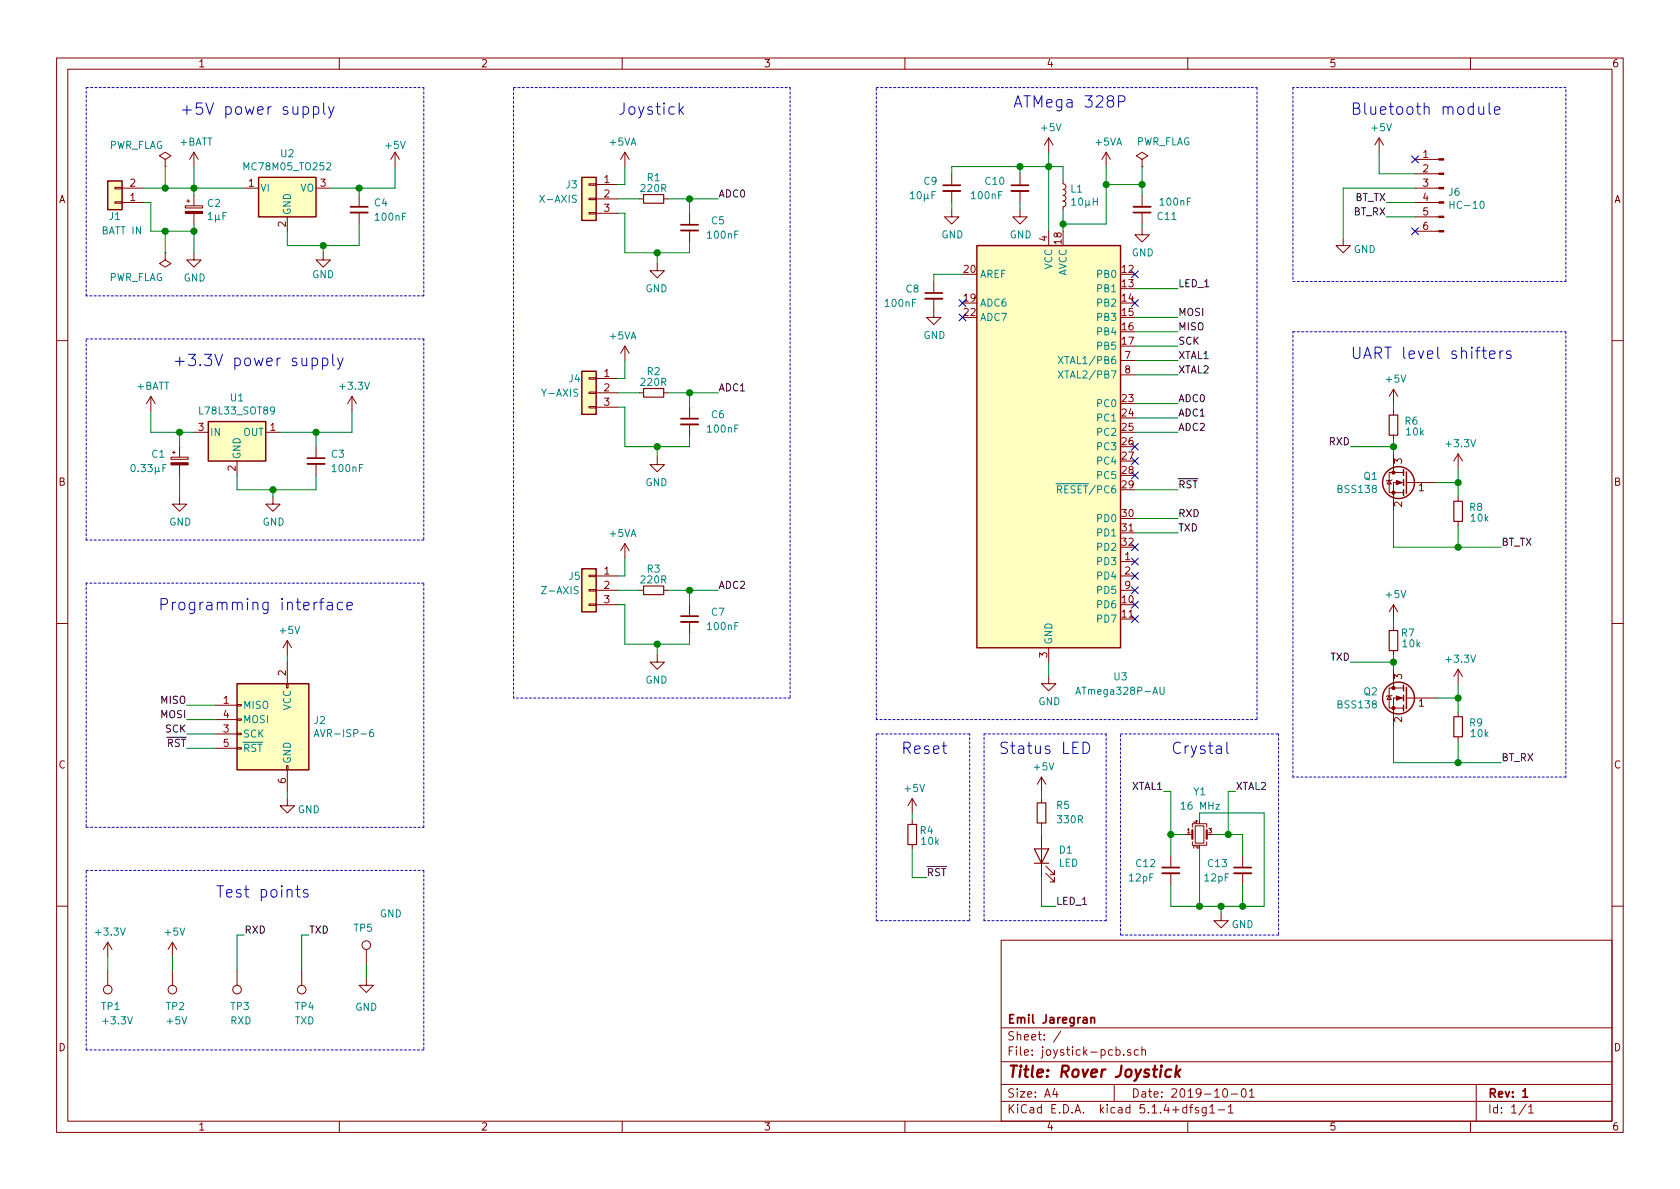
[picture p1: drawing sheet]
EESchema Schematic File Version 4
LIBS:rover-pcb-cache
EELAYER 30 0
EELAYER END
$Descr A4 11693 8268
encoding utf-8
Sheet 1 1
Title "Rover Joystick"
Date "2019-10-01"
Rev "1"
Comp "Emil Jaregran"
Comment1 ""
Comment2 ""
Comment3 ""
Comment4 ""
$EndDescr
$Comp
L MCU_Microchip_ATmega:ATmega328P-AU U3
U 1 1
P 7300 3100
F 0 "U3" H 7800 1500 50  0000 C CNN
F 1 "ATmega328P-AU" H 7800 1400 50  0000 C CNN
F 2 "Package_QFP:TQFP-32_7x7mm_P0.8mm" H 7300 3100 50  0001 C CIN
F 3 "http://ww1.microchip.com/downloads/en/DeviceDoc/ATmega328_P%20AVR%20MCU%20with%20picoPower%20Technology%20Data%20Sheet%2040001984A.pdf" H 7300 3100 50  0001 C CNN
	1    7300 3100
	1    0    0    -1  
$EndComp
$Comp
L power:+5V #PWR025
U 1 1
P 7300 1050
F 0 "#PWR025" H 7300 900 50  0001 C CNN
F 1 "+5V" H 7315 1223 50  0000 C CNN
F 2 "" H 7300 1050 50  0001 C CNN
F 3 "" H 7300 1050 50  0001 C CNN
	1    7300 1050
	1    0    0    -1  
$EndComp
$Comp
L power:GND #PWR026
U 1 1
P 7300 4700
F 0 "#PWR026" H 7300 4450 50  0001 C CNN
F 1 "GND" H 7305 4527 50  0000 C CNN
F 2 "" H 7300 4700 50  0001 C CNN
F 3 "" H 7300 4700 50  0001 C CNN
	1    7300 4700
	1    0    0    -1  
$EndComp
Wire Wire Line
	7300 4700 7300 4600
Wire Wire Line
	7300 1050 7300 1150
$Comp
L Device:R_Small R4
U 1 1
P 6350 5800
F 0 "R4" H 6250 5775 50  0000 C CNN
F 1 "10k" H 6225 5850 50  0000 C CNN
F 2 "Resistor_SMD:R_0603_1608Metric_Pad1.05x0.95mm_HandSolder" H 6350 5800 50  0001 C CNN
F 3 "~" H 6350 5800 50  0001 C CNN
	1    6350 5800
	-1   0    0    1   
$EndComp
$Comp
L power:+5V #PWR020
U 1 1
P 6350 5650
F 0 "#PWR020" H 6350 5500 50  0001 C CNN
F 1 "+5V" H 6365 5823 50  0000 C CNN
F 2 "" H 6350 5650 50  0001 C CNN
F 3 "" H 6350 5650 50  0001 C CNN
	1    6350 5650
	1    0    0    -1  
$EndComp
$Comp
L Device:C_Small C10
U 1 1
P 7100 1300
F 0 "C10" H 6850 1350 50  0000 L CNN
F 1 "100nF" H 6750 1250 50  0000 L CNN
F 2 "Capacitor_SMD:C_0603_1608Metric_Pad1.05x0.95mm_HandSolder" H 7100 1300 50  0001 C CNN
F 3 "~" H 7100 1300 50  0001 C CNN
	1    7100 1300
	1    0    0    -1  
$EndComp
$Comp
L power:GND #PWR023
U 1 1
P 7100 1450
F 0 "#PWR023" H 7100 1200 50  0001 C CNN
F 1 "GND" H 7105 1277 50  0000 C CNN
F 2 "" H 7100 1450 50  0001 C CNN
F 3 "" H 7100 1450 50  0001 C CNN
	1    7100 1450
	1    0    0    -1  
$EndComp
Wire Wire Line
	7100 1200 7100 1150
Wire Wire Line
	7100 1150 7300 1150
Connection ~ 7300 1150
Wire Wire Line
	7300 1150 7300 1600
$Comp
L Device:C_Small C8
U 1 1
P 6500 2050
F 0 "C8" H 6300 2100 50  0000 L CNN
F 1 "100nF" H 6150 2000 50  0000 L CNN
F 2 "Capacitor_SMD:C_0603_1608Metric_Pad1.05x0.95mm_HandSolder" H 6500 2050 50  0001 C CNN
F 3 "~" H 6500 2050 50  0001 C CNN
	1    6500 2050
	1    0    0    -1  
$EndComp
$Comp
L power:GND #PWR021
U 1 1
P 6500 2150
F 0 "#PWR021" H 6500 1900 50  0001 C CNN
F 1 "GND" H 6505 1977 50  0000 C CNN
F 2 "" H 6500 2150 50  0001 C CNN
F 3 "" H 6500 2150 50  0001 C CNN
	1    6500 2150
	1    0    0    -1  
$EndComp
Wire Wire Line
	6500 1950 6500 1900
Wire Wire Line
	6500 1900 6700 1900
NoConn ~ 6700 2100
NoConn ~ 6700 2200
Wire Wire Line
	7100 1450 7100 1400
$Comp
L Device:Crystal_GND24_Small Y1
U 1 1
P 8350 5800
F 0 "Y1" H 8400 6100 50  0000 R CNN
F 1 "16 MHz" H 8500 6000 50  0000 R CNN
F 2 "Crystal:Crystal_SMD_EuroQuartz_MJ-4Pin_5.0x3.2mm_HandSoldering" H 8350 5800 50  0001 C CNN
F 3 "~" H 8350 5800 50  0001 C CNN
	1    8350 5800
	1    0    0    -1  
$EndComp
$Comp
L Device:C_Small C13
U 1 1
P 8650 6050
F 0 "C13" H 8400 6100 50  0000 L CNN
F 1 "12pF" H 8375 6000 50  0000 L CNN
F 2 "Capacitor_SMD:C_0603_1608Metric_Pad1.05x0.95mm_HandSolder" H 8650 6050 50  0001 C CNN
F 3 "~" H 8650 6050 50  0001 C CNN
	1    8650 6050
	1    0    0    -1  
$EndComp
$Comp
L Device:C_Small C12
U 1 1
P 8150 6050
F 0 "C12" H 7900 6100 50  0000 L CNN
F 1 "12pF" H 7850 6000 50  0000 L CNN
F 2 "Capacitor_SMD:C_0603_1608Metric_Pad1.05x0.95mm_HandSolder" H 8150 6050 50  0001 C CNN
F 3 "~" H 8150 6050 50  0001 C CNN
	1    8150 6050
	1    0    0    -1  
$EndComp
Wire Wire Line
	8150 6150 8150 6300
Wire Wire Line
	8650 6300 8650 6150
$Comp
L power:GND #PWR029
U 1 1
P 8500 6350
F 0 "#PWR029" H 8500 6100 50  0001 C CNN
F 1 "GND" H 8650 6275 50  0000 C CNN
F 2 "" H 8500 6350 50  0001 C CNN
F 3 "" H 8500 6350 50  0001 C CNN
	1    8500 6350
	1    0    0    -1  
$EndComp
Wire Wire Line
	8200 3400 7900 3400
Connection ~ 8650 6300
Wire Wire Line
	8150 6300 8350 6300
$Comp
L Regulator_Linear:MC78M05_TO252 U2
U 1 1
P 2000 1300
F 0 "U2" H 2000 1542 50  0000 C CNN
F 1 "MC78M05_TO252" H 2000 1451 50  0000 C CNN
F 2 "Package_TO_SOT_SMD:TO-252-2" H 2000 1525 50  0001 C CIN
F 3 "http://www.fairchildsemi.com/ds/LM/LM78M05.pdf" H 2000 1250 50  0001 C CNN
	1    2000 1300
	1    0    0    -1  
$EndComp
$Comp
L power:GND #PWR010
U 1 1
P 2250 1750
F 0 "#PWR010" H 2250 1500 50  0001 C CNN
F 1 "GND" H 2250 1600 50  0000 C CNN
F 2 "" H 2250 1750 50  0001 C CNN
F 3 "" H 2250 1750 50  0001 C CNN
	1    2250 1750
	1    0    0    -1  
$EndComp
$Comp
L power:+5V #PWR013
U 1 1
P 2750 1150
F 0 "#PWR013" H 2750 1000 50  0001 C CNN
F 1 "+5V" H 2750 1300 50  0000 C CNN
F 2 "" H 2750 1150 50  0001 C CNN
F 3 "" H 2750 1150 50  0001 C CNN
	1    2750 1150
	1    0    0    -1  
$EndComp
$Comp
L Connector_Generic:Conn_01x02 J1
U 1 1
P 800 1400
F 0 "J1" H 800 1500 50  0000 C CNN
F 1 "BATT IN" H 750 1600 50  0000 C CNN
F 2 "TerminalBlock_Phoenix:TerminalBlock_Phoenix_MKDS-1,5-2-5.08_1x02_P5.08mm_Horizontal" H 800 1400 50  0001 C CNN
F 3 "~" H 800 1400 50  0001 C CNN
	1    800  1400
	-1   0    0    1   
$EndComp
$Comp
L power:GND #PWR06
U 1 1
P 1350 1750
F 0 "#PWR06" H 1350 1500 50  0001 C CNN
F 1 "GND" H 1355 1577 50  0000 C CNN
F 2 "" H 1350 1750 50  0001 C CNN
F 3 "" H 1350 1750 50  0001 C CNN
	1    1350 1750
	1    0    0    -1  
$EndComp
Wire Wire Line
	1000 1400 1050 1400
$Comp
L Device:CP_Small C2
U 1 1
P 1350 1450
F 0 "C2" H 1438 1496 50  0000 L CNN
F 1 "1μF" H 1438 1405 50  0000 L CNN
F 2 "Capacitor_SMD:C_1206_3216Metric_Pad1.42x1.75mm_HandSolder" H 1350 1450 50  0001 C CNN
F 3 "~" H 1350 1450 50  0001 C CNN
	1    1350 1450
	1    0    0    -1  
$EndComp
Wire Wire Line
	1350 1350 1350 1300
Wire Wire Line
	1350 1300 1150 1300
Wire Wire Line
	1050 1600 1050 1400
Wire Wire Line
	1350 1600 1350 1750
Connection ~ 1350 1600
Wire Wire Line
	1350 1600 1150 1600
Wire Wire Line
	1700 1300 1350 1300
Connection ~ 1350 1300
Wire Wire Line
	1350 1600 1350 1550
$Comp
L Device:C_Small C4
U 1 1
P 2500 1450
F 0 "C4" H 2600 1500 50  0000 L CNN
F 1 "100nF" H 2600 1400 50  0000 L CNN
F 2 "Capacitor_SMD:C_0603_1608Metric_Pad1.05x0.95mm_HandSolder" H 2500 1450 50  0001 C CNN
F 3 "~" H 2500 1450 50  0001 C CNN
	1    2500 1450
	1    0    0    -1  
$EndComp
Wire Wire Line
	2300 1300 2500 1300
Wire Wire Line
	2500 1300 2500 1350
Wire Wire Line
	2000 1700 2000 1600
Wire Wire Line
	2500 1700 2500 1550
Wire Wire Line
	2500 1300 2750 1300
Wire Wire Line
	2750 1300 2750 1150
Connection ~ 2500 1300
$Comp
L Regulator_Linear:L78L33_SOT89 U1
U 1 1
P 1650 3000
F 0 "U1" H 1650 3242 50  0000 C CNN
F 1 "L78L33_SOT89" H 1650 3151 50  0000 C CNN
F 2 "Package_TO_SOT_SMD:SOT-89-3" H 1650 3200 50  0001 C CIN
F 3 "http://www.st.com/content/ccc/resource/technical/document/datasheet/15/55/e5/aa/23/5b/43/fd/CD00000446.pdf/files/CD00000446.pdf/jcr:content/translations/en.CD00000446.pdf" H 1650 2950 50  0001 C CNN
	1    1650 3000
	1    0    0    -1  
$EndComp
Wire Wire Line
	1350 1150 1350 1300
$Comp
L power:GND #PWR07
U 1 1
P 1900 3450
F 0 "#PWR07" H 1900 3200 50  0001 C CNN
F 1 "GND" H 1905 3277 50  0000 C CNN
F 2 "" H 1900 3450 50  0001 C CNN
F 3 "" H 1900 3450 50  0001 C CNN
	1    1900 3450
	1    0    0    -1  
$EndComp
$Comp
L power:+3.3V #PWR011
U 1 1
P 2450 2850
F 0 "#PWR011" H 2450 2700 50  0001 C CNN
F 1 "+3.3V" H 2465 3023 50  0000 C CNN
F 2 "" H 2450 2850 50  0001 C CNN
F 3 "" H 2450 2850 50  0001 C CNN
	1    2450 2850
	1    0    0    -1  
$EndComp
$Comp
L Device:C_Small C3
U 1 1
P 2200 3200
F 0 "C3" H 2300 3250 50  0000 L CNN
F 1 "100nF" H 2300 3150 50  0000 L CNN
F 2 "Capacitor_SMD:C_0603_1608Metric_Pad1.05x0.95mm_HandSolder" H 2200 3200 50  0001 C CNN
F 3 "~" H 2200 3200 50  0001 C CNN
	1    2200 3200
	1    0    0    -1  
$EndComp
Wire Wire Line
	1950 3000 2200 3000
Wire Wire Line
	2200 3000 2200 3100
Wire Wire Line
	2200 3000 2450 3000
Wire Wire Line
	2450 3000 2450 2850
Connection ~ 2200 3000
Wire Wire Line
	1650 3300 1650 3400
Wire Wire Line
	1650 3400 1900 3400
Wire Wire Line
	1900 3400 1900 3450
Wire Wire Line
	1900 3400 2200 3400
Wire Wire Line
	2200 3400 2200 3300
Connection ~ 1900 3400
Wire Wire Line
	1350 3000 1250 3000
$Comp
L Device:CP_Small C1
U 1 1
P 1250 3200
F 0 "C1" H 1050 3250 50  0000 L CNN
F 1 "0.33μF" H 900 3150 50  0000 L CNN
F 2 "Capacitor_SMD:C_1206_3216Metric_Pad1.42x1.75mm_HandSolder" H 1250 3200 50  0001 C CNN
F 3 "~" H 1250 3200 50  0001 C CNN
	1    1250 3200
	1    0    0    -1  
$EndComp
$Comp
L power:GND #PWR04
U 1 1
P 1250 3450
F 0 "#PWR04" H 1250 3200 50  0001 C CNN
F 1 "GND" H 1255 3277 50  0000 C CNN
F 2 "" H 1250 3450 50  0001 C CNN
F 3 "" H 1250 3450 50  0001 C CNN
	1    1250 3450
	1    0    0    -1  
$EndComp
Wire Wire Line
	1250 3450 1250 3300
Wire Wire Line
	1250 3000 1250 3100
Wire Wire Line
	1250 3000 1050 3000
Wire Wire Line
	1050 3000 1050 2850
Connection ~ 1250 3000
$Comp
L power:GND #PWR09
U 1 1
P 2000 5550
F 0 "#PWR09" H 2000 5300 50  0001 C CNN
F 1 "GND" H 2150 5475 50  0000 C CNN
F 2 "" H 2000 5550 50  0001 C CNN
F 3 "" H 2000 5550 50  0001 C CNN
	1    2000 5550
	1    0    0    -1  
$EndComp
$Comp
L power:+5V #PWR08
U 1 1
P 2000 4550
F 0 "#PWR08" H 2000 4400 50  0001 C CNN
F 1 "+5V" H 2015 4723 50  0000 C CNN
F 2 "" H 2000 4550 50  0001 C CNN
F 3 "" H 2000 4550 50  0001 C CNN
	1    2000 4550
	1    0    0    -1  
$EndComp
Text Label 8200 3400 0    50   ~ 0
~RST
Text Label 1300 5200 2    50   ~ 0
~RST
Wire Wire Line
	7900 2400 8200 2400
Text Label 8200 2400 0    50   ~ 0
SCK
Text Label 1300 5100 2    50   ~ 0
SCK
Wire Wire Line
	7900 2300 8200 2300
Text Label 8200 2300 0    50   ~ 0
MISO
Text Label 1300 4900 2    50   ~ 0
MISO
Wire Wire Line
	7900 2200 8200 2200
Text Label 8200 2200 0    50   ~ 0
MOSI
Text Label 1300 5000 2    50   ~ 0
MOSI
Wire Wire Line
	7900 3700 8200 3700
Text Label 8200 3700 0    50   ~ 0
TXD
Wire Wire Line
	7900 3600 8200 3600
Text Label 8200 3600 0    50   ~ 0
RXD
$Comp
L Connector:AVR-ISP-6 J2
U 1 1
P 1900 5100
F 0 "J2" H 1620 5196 50  0000 R CNN
F 1 "AVR-ISP-6" H 1620 5105 50  0000 R CNN
F 2 "Connector_IDC:IDC-Header_2x03_P2.54mm_Vertical" V 1650 5150 50  0001 C CNN
F 3 " ~" H 625 4550 50  0001 C CNN
	1    1900 5100
	-1   0    0    -1  
$EndComp
Wire Wire Line
	2000 4550 2000 4600
Wire Wire Line
	2000 5550 2000 5500
Wire Wire Line
	1500 4900 1300 4900
Wire Wire Line
	1500 5000 1300 5000
Wire Wire Line
	1500 5100 1300 5100
Wire Wire Line
	1500 5200 1300 5200
$Comp
L power:+5V #PWR031
U 1 1
P 9600 1050
F 0 "#PWR031" H 9600 900 50  0001 C CNN
F 1 "+5V" H 9615 1223 50  0000 C CNN
F 2 "" H 9600 1050 50  0001 C CNN
F 3 "" H 9600 1050 50  0001 C CNN
	1    9600 1050
	1    0    0    -1  
$EndComp
Wire Wire Line
	9600 1050 9600 1200
Text Label 9650 1400 2    50   ~ 0
BT_TX
Text Label 9650 1500 2    50   ~ 0
BT_RX
$Comp
L power:GND #PWR030
U 1 1
P 9350 1650
F 0 "#PWR030" H 9350 1400 50  0001 C CNN
F 1 "GND" H 9500 1575 50  0000 C CNN
F 2 "" H 9350 1650 50  0001 C CNN
F 3 "" H 9350 1650 50  0001 C CNN
	1    9350 1650
	1    0    0    -1  
$EndComp
$Comp
L Transistor_FET:BSS138 Q1
U 1 1
P 9800 3350
F 0 "Q1" H 10006 3396 50  0000 L CNN
F 1 "BSS138" H 10006 3305 50  0000 L CNN
F 2 "Package_TO_SOT_SMD:SOT-23" H 10000 3275 50  0001 L CIN
F 3 "https://www.fairchildsemi.com/datasheets/BS/BSS138.pdf" H 9800 3350 50  0001 L CNN
	1    9800 3350
	-1   0    0    -1  
$EndComp
$Comp
L Device:R_Small R8
U 1 1
P 10150 3550
F 0 "R8" H 10025 3525 50  0000 C CNN
F 1 "10k" H 10000 3600 50  0000 C CNN
F 2 "Resistor_SMD:R_0603_1608Metric_Pad1.05x0.95mm_HandSolder" H 10150 3550 50  0001 C CNN
F 3 "~" H 10150 3550 50  0001 C CNN
	1    10150 3550
	-1   0    0    1   
$EndComp
$Comp
L power:+3.3V #PWR034
U 1 1
P 10150 3250
F 0 "#PWR034" H 10150 3100 50  0001 C CNN
F 1 "+3.3V" H 10165 3423 50  0000 C CNN
F 2 "" H 10150 3250 50  0001 C CNN
F 3 "" H 10150 3250 50  0001 C CNN
	1    10150 3250
	1    0    0    -1  
$EndComp
$Comp
L Device:R_Small R6
U 1 1
P 9700 2950
F 0 "R6" H 9575 2925 50  0000 C CNN
F 1 "10k" H 9550 3000 50  0000 C CNN
F 2 "Resistor_SMD:R_0603_1608Metric_Pad1.05x0.95mm_HandSolder" H 9700 2950 50  0001 C CNN
F 3 "~" H 9700 2950 50  0001 C CNN
	1    9700 2950
	-1   0    0    1   
$EndComp
$Comp
L power:+5V #PWR032
U 1 1
P 9700 2800
F 0 "#PWR032" H 9700 2650 50  0001 C CNN
F 1 "+5V" H 9715 2973 50  0000 C CNN
F 2 "" H 9700 2800 50  0001 C CNN
F 3 "" H 9700 2800 50  0001 C CNN
	1    9700 2800
	1    0    0    -1  
$EndComp
Wire Wire Line
	10000 3350 10150 3350
Wire Wire Line
	10150 3350 10150 3250
Wire Wire Line
	10150 3650 10150 3800
Wire Wire Line
	10150 3800 9700 3800
Wire Wire Line
	9700 3800 9700 3550
Wire Wire Line
	10150 3450 10150 3350
Connection ~ 10150 3350
Wire Wire Line
	10150 3800 10450 3800
Connection ~ 10150 3800
Wire Wire Line
	9700 2800 9700 2850
Wire Wire Line
	9700 3050 9700 3100
Wire Wire Line
	9700 3100 9400 3100
Connection ~ 9700 3100
Wire Wire Line
	9700 3100 9700 3150
$Comp
L Transistor_FET:BSS138 Q2
U 1 1
P 9800 4850
F 0 "Q2" H 10006 4896 50  0000 L CNN
F 1 "BSS138" H 10006 4805 50  0000 L CNN
F 2 "Package_TO_SOT_SMD:SOT-23" H 10000 4775 50  0001 L CIN
F 3 "https://www.fairchildsemi.com/datasheets/BS/BSS138.pdf" H 9800 4850 50  0001 L CNN
	1    9800 4850
	-1   0    0    -1  
$EndComp
$Comp
L Device:R_Small R9
U 1 1
P 10150 5050
F 0 "R9" H 10025 5025 50  0000 C CNN
F 1 "10k" H 10000 5100 50  0000 C CNN
F 2 "Resistor_SMD:R_0603_1608Metric_Pad1.05x0.95mm_HandSolder" H 10150 5050 50  0001 C CNN
F 3 "~" H 10150 5050 50  0001 C CNN
	1    10150 5050
	-1   0    0    1   
$EndComp
$Comp
L power:+3.3V #PWR035
U 1 1
P 10150 4750
F 0 "#PWR035" H 10150 4600 50  0001 C CNN
F 1 "+3.3V" H 10165 4923 50  0000 C CNN
F 2 "" H 10150 4750 50  0001 C CNN
F 3 "" H 10150 4750 50  0001 C CNN
	1    10150 4750
	1    0    0    -1  
$EndComp
$Comp
L Device:R_Small R7
U 1 1
P 9700 4450
F 0 "R7" H 9600 4400 50  0000 C CNN
F 1 "10k" H 9575 4475 50  0000 C CNN
F 2 "Resistor_SMD:R_0603_1608Metric_Pad1.05x0.95mm_HandSolder" H 9700 4450 50  0001 C CNN
F 3 "~" H 9700 4450 50  0001 C CNN
	1    9700 4450
	-1   0    0    1   
$EndComp
$Comp
L power:+5V #PWR033
U 1 1
P 9700 4300
F 0 "#PWR033" H 9700 4150 50  0001 C CNN
F 1 "+5V" H 9715 4473 50  0000 C CNN
F 2 "" H 9700 4300 50  0001 C CNN
F 3 "" H 9700 4300 50  0001 C CNN
	1    9700 4300
	1    0    0    -1  
$EndComp
Wire Wire Line
	10000 4850 10150 4850
Wire Wire Line
	10150 4850 10150 4750
Wire Wire Line
	10150 5150 10150 5300
Wire Wire Line
	10150 5300 9700 5300
Wire Wire Line
	9700 5300 9700 5050
Wire Wire Line
	10150 4950 10150 4850
Connection ~ 10150 4850
Wire Wire Line
	10150 5300 10450 5300
Connection ~ 10150 5300
Wire Wire Line
	9700 4300 9700 4350
Wire Wire Line
	9700 4550 9700 4600
Wire Wire Line
	9700 4600 9400 4600
Connection ~ 9700 4600
Wire Wire Line
	9700 4600 9700 4650
Text Label 10450 3800 0    50   ~ 0
BT_TX
Text Label 10450 5300 0    50   ~ 0
BT_RX
Text Label 9400 3100 2    50   ~ 0
RXD
Text Label 9400 4600 2    50   ~ 0
TXD
Wire Notes Line
	9000 2300 10900 2300
Wire Notes Line
	10900 2300 10900 5400
Wire Notes Line
	10900 5400 9000 5400
Wire Notes Line
	9000 5400 9000 2300
Text Notes 9400 2500 0    79   ~ 0
UART level shifters
Wire Notes Line
	9000 1950 10900 1950
Wire Notes Line
	10900 1950 10900 600 
Wire Notes Line
	10900 600  9000 600 
Wire Notes Line
	9000 600  9000 1950
Text Notes 9400 800  0    79   ~ 0
Bluetooth module
Text Notes 1250 800  0    79   ~ 0
+5V power supply
Wire Notes Line
	600  600  2950 600 
Wire Notes Line
	2950 600  2950 2050
Wire Notes Line
	2950 2050 600  2050
Wire Notes Line
	600  2050 600  600 
Text Notes 1200 2550 0    79   ~ 0
+3.3V power supply
Wire Notes Line
	600  2350 2950 2350
Wire Notes Line
	2950 2350 2950 3750
Wire Notes Line
	2950 3750 600  3750
Wire Notes Line
	600  3750 600  2350
Text Notes 1100 4250 0    79   ~ 0
Programming interface
Wire Notes Line
	2950 4050 600  4050
Wire Notes Line
	600  4050 600  5750
Wire Notes Line
	600  5750 2950 5750
Wire Notes Line
	2950 5750 2950 4050
$Comp
L Connector:TestPoint TP1
U 1 1
P 750 6750
F 0 "TP1" H 800 7000 50  0000 R CNN
F 1 "+3.3V" H 800 7100 50  0000 R CNN
F 2 "TestPoint:TestPoint_THTPad_D2.0mm_Drill1.0mm" H 950 6750 50  0001 C CNN
F 3 "~" H 950 6750 50  0001 C CNN
	1    750  6750
	-1   0    0    1   
$EndComp
$Comp
L power:+3.3V #PWR01
U 1 1
P 750 6650
F 0 "#PWR01" H 750 6500 50  0001 C CNN
F 1 "+3.3V" H 765 6823 50  0000 C CNN
F 2 "" H 750 6650 50  0001 C CNN
F 3 "" H 750 6650 50  0001 C CNN
	1    750  6650
	1    0    0    -1  
$EndComp
Wire Wire Line
	750  6650 750  6750
$Comp
L Connector:TestPoint TP2
U 1 1
P 1200 6750
F 0 "TP2" H 1250 7000 50  0000 R CNN
F 1 "+5V" H 1250 7100 50  0000 R CNN
F 2 "TestPoint:TestPoint_THTPad_D2.0mm_Drill1.0mm" H 1400 6750 50  0001 C CNN
F 3 "~" H 1400 6750 50  0001 C CNN
	1    1200 6750
	-1   0    0    1   
$EndComp
$Comp
L power:+5V #PWR03
U 1 1
P 1200 6650
F 0 "#PWR03" H 1200 6500 50  0001 C CNN
F 1 "+5V" H 1215 6823 50  0000 C CNN
F 2 "" H 1200 6650 50  0001 C CNN
F 3 "" H 1200 6650 50  0001 C CNN
	1    1200 6650
	1    0    0    -1  
$EndComp
Wire Wire Line
	1200 6650 1200 6750
Text Notes 1500 6250 0    79   ~ 0
Test points
$Comp
L Connector:TestPoint TP3
U 1 1
P 1650 6750
F 0 "TP3" H 1700 7000 50  0000 R CNN
F 1 "RXD" H 1700 7100 50  0000 R CNN
F 2 "TestPoint:TestPoint_THTPad_D2.0mm_Drill1.0mm" H 1850 6750 50  0001 C CNN
F 3 "~" H 1850 6750 50  0001 C CNN
	1    1650 6750
	-1   0    0    1   
$EndComp
$Comp
L Connector:TestPoint TP4
U 1 1
P 2100 6750
F 0 "TP4" H 2150 7000 50  0000 R CNN
F 1 "TXD" H 2150 7100 50  0000 R CNN
F 2 "TestPoint:TestPoint_THTPad_D2.0mm_Drill1.0mm" H 2300 6750 50  0001 C CNN
F 3 "~" H 2300 6750 50  0001 C CNN
	1    2100 6750
	-1   0    0    1   
$EndComp
Wire Wire Line
	1650 6500 1700 6500
Wire Wire Line
	2100 6500 2150 6500
Text Label 2150 6500 0    50   ~ 0
TXD
Text Label 1700 6500 0    50   ~ 0
RXD
Wire Notes Line
	600  6050 2950 6050
Wire Notes Line
	2950 6050 2950 7300
Wire Notes Line
	2950 7300 600  7300
Wire Notes Line
	600  7300 600  6050
$Comp
L Device:R_Small R5
U 1 1
P 7250 5650
F 0 "R5" H 7100 5600 50  0000 C CNN
F 1 "330R" H 7050 5700 50  0000 C CNN
F 2 "Resistor_SMD:R_0603_1608Metric_Pad1.05x0.95mm_HandSolder" H 7250 5650 50  0001 C CNN
F 3 "~" H 7250 5650 50  0001 C CNN
	1    7250 5650
	-1   0    0    1   
$EndComp
$Comp
L Device:LED D1
U 1 1
P 7250 5950
F 0 "D1" V 7289 5833 50  0000 R CNN
F 1 "LED" V 7198 5833 50  0000 R CNN
F 2 "LED_SMD:LED_0805_2012Metric_Pad1.15x1.40mm_HandSolder" H 7250 5950 50  0001 C CNN
F 3 "~" H 7250 5950 50  0001 C CNN
	1    7250 5950
	0    -1   -1   0   
$EndComp
Wire Wire Line
	7900 2500 8200 2500
Wire Wire Line
	7900 2600 8200 2600
Text Label 8200 2500 0    50   ~ 0
XTAL1
Text Label 8200 2600 0    50   ~ 0
XTAL2
Wire Wire Line
	8250 5800 8150 5800
Wire Wire Line
	8150 5800 8150 5950
Wire Wire Line
	8650 5800 8650 5950
Wire Wire Line
	8350 5900 8350 6300
Connection ~ 8350 6300
Wire Wire Line
	8350 6300 8500 6300
Wire Wire Line
	8350 5650 8800 5650
Wire Wire Line
	8800 5650 8800 6300
Wire Wire Line
	8800 6300 8650 6300
Wire Wire Line
	8500 6350 8500 6300
Connection ~ 8500 6300
Wire Wire Line
	8500 6300 8650 6300
Text Notes 8150 5250 0    79   ~ 0
Crystal
Wire Notes Line
	7800 5100 8900 5100
Wire Notes Line
	8900 5100 8900 6500
Wire Notes Line
	8900 6500 7800 6500
Wire Notes Line
	7800 6500 7800 5100
Text Notes 7050 750  0    79   ~ 0
ATMega 328P
Wire Notes Line
	6100 600  8750 600 
Wire Notes Line
	8750 600  8750 5000
Wire Notes Line
	8750 5000 6100 5000
Wire Notes Line
	6100 5000 6100 600 
Text Notes 6950 5250 0    79   ~ 0
Status LED
Wire Notes Line
	6850 5100 7700 5100
Wire Notes Line
	7700 5100 7700 6400
Wire Notes Line
	7700 6400 6850 6400
Wire Notes Line
	6850 6400 6850 5100
Text Label 8200 2000 0    50   ~ 0
LED_1
Text Label 7350 6300 0    50   ~ 0
LED_1
NoConn ~ 7900 3200
NoConn ~ 7900 3300
$Comp
L power:PWR_FLAG #FLG01
U 1 1
P 1150 1150
F 0 "#FLG01" H 1150 1225 50  0001 C CNN
F 1 "PWR_FLAG" H 950 1300 50  0000 C CNN
F 2 "" H 1150 1150 50  0001 C CNN
F 3 "~" H 1150 1150 50  0001 C CNN
	1    1150 1150
	1    0    0    -1  
$EndComp
Wire Wire Line
	1150 1150 1150 1300
Connection ~ 1150 1300
Wire Wire Line
	1150 1300 1000 1300
Text Label 8600 5500 0    50   ~ 0
XTAL2
Wire Wire Line
	2000 1700 2250 1700
Wire Wire Line
	2250 1750 2250 1700
Connection ~ 2250 1700
Wire Wire Line
	2250 1700 2500 1700
Wire Wire Line
	8350 5700 8350 5650
$Comp
L Connector:TestPoint TP5
U 1 1
P 2550 6700
F 0 "TP5" H 2600 6950 50  0000 R CNN
F 1 "GND" H 2800 7050 50  0000 R CNN
F 2 "TestPoint:TestPoint_THTPad_D2.0mm_Drill1.0mm" H 2750 6700 50  0001 C CNN
F 3 "~" H 2750 6700 50  0001 C CNN
	1    2550 6700
	1    0    0    -1  
$EndComp
$Comp
L Device:C_Small C9
U 1 1
P 6625 1300
F 0 "C9" H 6425 1350 50  0000 L CNN
F 1 "10μF" H 6325 1250 50  0000 L CNN
F 2 "Capacitor_SMD:C_1210_3225Metric_Pad1.42x2.65mm_HandSolder" H 6625 1300 50  0001 C CNN
F 3 "~" H 6625 1300 50  0001 C CNN
	1    6625 1300
	1    0    0    -1  
$EndComp
$Comp
L power:GND #PWR022
U 1 1
P 6625 1450
F 0 "#PWR022" H 6625 1200 50  0001 C CNN
F 1 "GND" H 6630 1277 50  0000 C CNN
F 2 "" H 6625 1450 50  0001 C CNN
F 3 "" H 6625 1450 50  0001 C CNN
	1    6625 1450
	1    0    0    -1  
$EndComp
Wire Wire Line
	6625 1400 6625 1450
$Comp
L power:+5V #PWR024
U 1 1
P 7250 5500
F 0 "#PWR024" H 7250 5350 50  0001 C CNN
F 1 "+5V" H 7265 5673 50  0000 C CNN
F 2 "" H 7250 5500 50  0001 C CNN
F 3 "" H 7250 5500 50  0001 C CNN
	1    7250 5500
	1    0    0    -1  
$EndComp
Wire Wire Line
	7250 5500 7250 5550
Wire Wire Line
	7250 5750 7250 5800
Wire Wire Line
	7250 6300 7350 6300
Wire Wire Line
	7250 6100 7250 6300
Wire Wire Line
	8450 5800 8550 5800
Wire Wire Line
	8550 5800 8550 5500
Wire Wire Line
	8550 5500 8600 5500
Connection ~ 8550 5800
Wire Wire Line
	8550 5800 8650 5800
Text Label 8100 5500 2    50   ~ 0
XTAL1
Wire Wire Line
	8100 5500 8150 5500
Wire Wire Line
	8150 5500 8150 5800
Connection ~ 8150 5800
Wire Wire Line
	1650 6750 1650 6500
Wire Wire Line
	2100 6750 2100 6500
Text Notes 6600 5250 2    79   ~ 0
Reset
Wire Wire Line
	6350 5650 6350 5700
Wire Wire Line
	6350 5900 6350 6100
Wire Wire Line
	6350 6100 6450 6100
Text Label 6450 6100 0    50   ~ 0
~RST
Wire Notes Line
	6750 5100 6100 5100
Wire Notes Line
	6100 5100 6100 6400
Wire Notes Line
	6100 6400 6750 6400
Wire Notes Line
	6750 6400 6750 5100
Wire Wire Line
	2550 6800 2550 6700
$Comp
L power:GND #PWR012
U 1 1
P 2550 6800
F 0 "#PWR012" H 2550 6550 50  0001 C CNN
F 1 "GND" H 2550 6600 50  0000 C CNN
F 2 "" H 2550 6800 50  0001 C CNN
F 3 "" H 2550 6800 50  0001 C CNN
	1    2550 6800
	1    0    0    -1  
$EndComp
Wire Wire Line
	7900 2000 8200 2000
NoConn ~ 7900 2100
$Comp
L power:PWR_FLAG #FLG02
U 1 1
P 1150 1750
F 0 "#FLG02" H 1150 1825 50  0001 C CNN
F 1 "PWR_FLAG" H 1350 1925 50  0000 C CNN
F 2 "" H 1150 1750 50  0001 C CNN
F 3 "~" H 1150 1750 50  0001 C CNN
	1    1150 1750
	-1   0    0    1   
$EndComp
Wire Wire Line
	1150 1750 1150 1600
Connection ~ 1150 1600
Wire Wire Line
	1150 1600 1050 1600
$Comp
L Connector:Conn_01x06_Male J6
U 1 1
P 10050 1300
F 0 "J6" H 10022 1274 50  0000 R CNN
F 1 "HC-10" H 10022 1183 50  0000 R CNN
F 2 "Connector_PinHeader_2.54mm:PinHeader_1x06_P2.54mm_Vertical" H 10050 1300 50  0001 C CNN
F 3 "~" H 10050 1300 50  0001 C CNN
	1    10050 1300
	-1   0    0    -1  
$EndComp
NoConn ~ 9850 1100
Wire Wire Line
	9850 1200 9600 1200
Wire Wire Line
	9850 1300 9350 1300
Wire Wire Line
	9350 1300 9350 1650
Wire Wire Line
	9650 1400 9850 1400
Wire Wire Line
	9650 1500 9850 1500
$Comp
L power:+5VA #PWR027
U 1 1
P 7700 1150
F 0 "#PWR027" H 7700 1000 50  0001 C CNN
F 1 "+5VA" H 7715 1323 50  0000 C CNN
F 2 "" H 7700 1150 50  0001 C CNN
F 3 "" H 7700 1150 50  0001 C CNN
	1    7700 1150
	1    0    0    -1  
$EndComp
Wire Wire Line
	6625 1200 6625 1150
Wire Wire Line
	6625 1150 7100 1150
Connection ~ 7100 1150
$Comp
L Device:C_Small C11
U 1 1
P 7950 1450
F 0 "C11" H 7700 1500 50  0000 L CNN
F 1 "100nF" H 7600 1400 50  0000 L CNN
F 2 "Capacitor_SMD:C_0603_1608Metric_Pad1.05x0.95mm_HandSolder" H 7950 1450 50  0001 C CNN
F 3 "~" H 7950 1450 50  0001 C CNN
	1    7950 1450
	-1   0    0    1   
$EndComp
$Comp
L Device:L_Small L1
U 1 1
P 7400 1350
F 0 "L1" H 7448 1396 50  0000 L CNN
F 1 "10μH" H 7448 1305 50  0000 L CNN
F 2 "Inductor_SMD:L_0805_2012Metric_Pad1.15x1.40mm_HandSolder" H 7400 1350 50  0001 C CNN
F 3 "~" H 7400 1350 50  0001 C CNN
	1    7400 1350
	1    0    0    -1  
$EndComp
Wire Wire Line
	7400 1250 7400 1150
Wire Wire Line
	7400 1150 7300 1150
Wire Wire Line
	7400 1450 7400 1550
Wire Wire Line
	7700 1550 7400 1550
Connection ~ 7400 1550
Wire Wire Line
	7400 1550 7400 1600
Wire Wire Line
	7950 1350 7950 1275
Wire Wire Line
	7950 1275 7700 1275
Wire Wire Line
	7950 1575 7950 1550
$Comp
L power:GND #PWR028
U 1 1
P 7950 1575
F 0 "#PWR028" H 7950 1325 50  0001 C CNN
F 1 "GND" H 7955 1402 50  0000 C CNN
F 2 "" H 7950 1575 50  0001 C CNN
F 3 "" H 7950 1575 50  0001 C CNN
	1    7950 1575
	1    0    0    -1  
$EndComp
Wire Wire Line
	7700 1150 7700 1275
Connection ~ 7700 1275
Wire Wire Line
	7700 1275 7700 1550
$Comp
L Connector_Generic:Conn_01x03 J3
U 1 1
P 4100 1375
F 0 "J3" H 4175 1475 50  0000 L CNN
F 1 "X-AXIS" H 4175 1375 50  0000 L CNN
F 2 "Connector_PinHeader_2.54mm:PinHeader_1x03_P2.54mm_Vertical" H 4100 1375 50  0001 C CNN
F 3 "~" H 4100 1375 50  0001 C CNN
	1    4100 1375
	-1   0    0    -1  
$EndComp
$Comp
L power:+5VA #PWR014
U 1 1
P 4350 1150
F 0 "#PWR014" H 4350 1000 50  0001 C CNN
F 1 "+5VA" H 4365 1323 50  0000 C CNN
F 2 "" H 4350 1150 50  0001 C CNN
F 3 "" H 4350 1150 50  0001 C CNN
	1    4350 1150
	-1   0    0    -1  
$EndComp
$Comp
L power:GND #PWR017
U 1 1
P 4575 1825
F 0 "#PWR017" H 4575 1575 50  0001 C CNN
F 1 "GND" H 4580 1652 50  0000 C CNN
F 2 "" H 4575 1825 50  0001 C CNN
F 3 "" H 4575 1825 50  0001 C CNN
	1    4575 1825
	-1   0    0    -1  
$EndComp
NoConn ~ 7900 3100
NoConn ~ 7900 3800
NoConn ~ 7900 3900
NoConn ~ 7900 4000
NoConn ~ 7900 4100
NoConn ~ 7900 4200
NoConn ~ 7900 4300
NoConn ~ 7900 1900
Wire Wire Line
	7900 2800 8200 2800
Text Label 8200 2800 0    50   ~ 0
ADC0
Wire Wire Line
	7900 2900 8200 2900
Text Label 8200 2900 0    50   ~ 0
ADC1
Wire Wire Line
	7900 3000 8200 3000
Text Label 8200 3000 0    50   ~ 0
ADC2
Text Label 5000 1375 0    50   ~ 0
ADC0
Wire Wire Line
	4300 1275 4350 1275
Wire Wire Line
	4350 1275 4350 1150
$Comp
L Device:C_Small C5
U 1 1
P 4800 1575
F 0 "C5" H 4550 1625 50  0000 L CNN
F 1 "100nF" H 4450 1525 50  0000 L CNN
F 2 "Capacitor_SMD:C_0603_1608Metric_Pad1.05x0.95mm_HandSolder" H 4800 1575 50  0001 C CNN
F 3 "~" H 4800 1575 50  0001 C CNN
	1    4800 1575
	-1   0    0    -1  
$EndComp
Wire Wire Line
	4300 1375 4450 1375
$Comp
L Device:R_Small R1
U 1 1
P 4550 1375
F 0 "R1" V 4400 1375 50  0000 C CNN
F 1 "220R" V 4475 1375 50  0000 C CNN
F 2 "Resistor_SMD:R_0603_1608Metric_Pad1.05x0.95mm_HandSolder" H 4550 1375 50  0001 C CNN
F 3 "~" H 4550 1375 50  0001 C CNN
	1    4550 1375
	0    -1   1    0   
$EndComp
Wire Wire Line
	4650 1375 4800 1375
Wire Wire Line
	4800 1375 4800 1475
Wire Wire Line
	4800 1375 5000 1375
Connection ~ 4800 1375
Wire Wire Line
	4800 1675 4800 1750
Wire Wire Line
	4800 1750 4575 1750
Wire Wire Line
	4575 1750 4575 1825
Wire Wire Line
	4575 1750 4350 1750
Wire Wire Line
	4350 1750 4350 1475
Wire Wire Line
	4350 1475 4300 1475
Connection ~ 4575 1750
$Comp
L Connector_Generic:Conn_01x03 J4
U 1 1
P 4100 2725
F 0 "J4" H 4200 2825 50  0000 C CNN
F 1 "Y-AXIS" H 4300 2725 50  0000 C CNN
F 2 "Connector_PinHeader_2.54mm:PinHeader_1x03_P2.54mm_Vertical" H 4100 2725 50  0001 C CNN
F 3 "~" H 4100 2725 50  0001 C CNN
	1    4100 2725
	-1   0    0    -1  
$EndComp
$Comp
L power:+5VA #PWR015
U 1 1
P 4350 2500
F 0 "#PWR015" H 4350 2350 50  0001 C CNN
F 1 "+5VA" H 4365 2673 50  0000 C CNN
F 2 "" H 4350 2500 50  0001 C CNN
F 3 "" H 4350 2500 50  0001 C CNN
	1    4350 2500
	-1   0    0    -1  
$EndComp
$Comp
L power:GND #PWR018
U 1 1
P 4575 3175
F 0 "#PWR018" H 4575 2925 50  0001 C CNN
F 1 "GND" H 4580 3002 50  0000 C CNN
F 2 "" H 4575 3175 50  0001 C CNN
F 3 "" H 4575 3175 50  0001 C CNN
	1    4575 3175
	-1   0    0    -1  
$EndComp
Text Label 5000 2725 0    50   ~ 0
ADC1
Wire Wire Line
	4300 2625 4350 2625
Wire Wire Line
	4350 2625 4350 2500
$Comp
L Device:C_Small C6
U 1 1
P 4800 2925
F 0 "C6" H 4550 2975 50  0000 L CNN
F 1 "100nF" H 4450 2875 50  0000 L CNN
F 2 "Capacitor_SMD:C_0603_1608Metric_Pad1.05x0.95mm_HandSolder" H 4800 2925 50  0001 C CNN
F 3 "~" H 4800 2925 50  0001 C CNN
	1    4800 2925
	-1   0    0    -1  
$EndComp
Wire Wire Line
	4300 2725 4450 2725
$Comp
L Device:R_Small R2
U 1 1
P 4550 2725
F 0 "R2" V 4400 2725 50  0000 C CNN
F 1 "220R" V 4475 2725 50  0000 C CNN
F 2 "Resistor_SMD:R_0603_1608Metric_Pad1.05x0.95mm_HandSolder" H 4550 2725 50  0001 C CNN
F 3 "~" H 4550 2725 50  0001 C CNN
	1    4550 2725
	0    -1   1    0   
$EndComp
Wire Wire Line
	4650 2725 4800 2725
Wire Wire Line
	4800 2725 4800 2825
Wire Wire Line
	4800 2725 5000 2725
Connection ~ 4800 2725
Wire Wire Line
	4800 3025 4800 3100
Wire Wire Line
	4800 3100 4575 3100
Wire Wire Line
	4575 3100 4575 3175
Wire Wire Line
	4575 3100 4350 3100
Wire Wire Line
	4350 3100 4350 2825
Wire Wire Line
	4350 2825 4300 2825
Connection ~ 4575 3100
$Comp
L Connector_Generic:Conn_01x03 J5
U 1 1
P 4100 4100
F 0 "J5" H 4200 4200 50  0000 C CNN
F 1 "Z-AXIS" H 4300 4100 50  0000 C CNN
F 2 "Connector_PinHeader_2.54mm:PinHeader_1x03_P2.54mm_Vertical" H 4100 4100 50  0001 C CNN
F 3 "~" H 4100 4100 50  0001 C CNN
	1    4100 4100
	-1   0    0    -1  
$EndComp
$Comp
L power:+5VA #PWR016
U 1 1
P 4350 3875
F 0 "#PWR016" H 4350 3725 50  0001 C CNN
F 1 "+5VA" H 4365 4048 50  0000 C CNN
F 2 "" H 4350 3875 50  0001 C CNN
F 3 "" H 4350 3875 50  0001 C CNN
	1    4350 3875
	-1   0    0    -1  
$EndComp
$Comp
L power:GND #PWR019
U 1 1
P 4575 4550
F 0 "#PWR019" H 4575 4300 50  0001 C CNN
F 1 "GND" H 4580 4377 50  0000 C CNN
F 2 "" H 4575 4550 50  0001 C CNN
F 3 "" H 4575 4550 50  0001 C CNN
	1    4575 4550
	-1   0    0    -1  
$EndComp
Text Label 5000 4100 0    50   ~ 0
ADC2
Wire Wire Line
	4300 4000 4350 4000
Wire Wire Line
	4350 4000 4350 3875
$Comp
L Device:C_Small C7
U 1 1
P 4800 4300
F 0 "C7" H 4550 4350 50  0000 L CNN
F 1 "100nF" H 4450 4250 50  0000 L CNN
F 2 "Capacitor_SMD:C_0603_1608Metric_Pad1.05x0.95mm_HandSolder" H 4800 4300 50  0001 C CNN
F 3 "~" H 4800 4300 50  0001 C CNN
	1    4800 4300
	-1   0    0    -1  
$EndComp
Wire Wire Line
	4300 4100 4450 4100
$Comp
L Device:R_Small R3
U 1 1
P 4550 4100
F 0 "R3" V 4400 4100 50  0000 C CNN
F 1 "220R" V 4475 4100 50  0000 C CNN
F 2 "Resistor_SMD:R_0603_1608Metric_Pad1.05x0.95mm_HandSolder" H 4550 4100 50  0001 C CNN
F 3 "~" H 4550 4100 50  0001 C CNN
	1    4550 4100
	0    -1   1    0   
$EndComp
Wire Wire Line
	4650 4100 4800 4100
Wire Wire Line
	4800 4100 4800 4200
Wire Wire Line
	4800 4100 5000 4100
Connection ~ 4800 4100
Wire Wire Line
	4800 4400 4800 4475
Wire Wire Line
	4800 4475 4575 4475
Wire Wire Line
	4575 4475 4575 4550
Wire Wire Line
	4575 4475 4350 4475
Wire Wire Line
	4350 4475 4350 4200
Wire Wire Line
	4350 4200 4300 4200
Connection ~ 4575 4475
Text Notes 4300 800  0    79   ~ 0
Joystick
Wire Notes Line
	5500 600  5500 4850
Wire Notes Line
	5500 4850 3575 4850
Wire Notes Line
	3575 4850 3575 600 
Wire Notes Line
	3575 600  5500 600 
NoConn ~ 9850 1600
$Comp
L power:PWR_FLAG #FLG0101
U 1 1
P 7950 1150
F 0 "#FLG0101" H 7950 1225 50  0001 C CNN
F 1 "PWR_FLAG" H 8100 1325 50  0000 C CNN
F 2 "" H 7950 1150 50  0001 C CNN
F 3 "~" H 7950 1150 50  0001 C CNN
	1    7950 1150
	1    0    0    -1  
$EndComp
Wire Wire Line
	7950 1150 7950 1275
Connection ~ 7950 1275
$Comp
L power:+BATT #PWR0101
U 1 1
P 1350 1150
F 0 "#PWR0101" H 1350 1000 50  0001 C CNN
F 1 "+BATT" H 1365 1323 50  0000 C CNN
F 2 "" H 1350 1150 50  0001 C CNN
F 3 "" H 1350 1150 50  0001 C CNN
	1    1350 1150
	1    0    0    -1  
$EndComp
$Comp
L power:+BATT #PWR0102
U 1 1
P 1050 2850
F 0 "#PWR0102" H 1050 2700 50  0001 C CNN
F 1 "+BATT" H 1065 3023 50  0000 C CNN
F 2 "" H 1050 2850 50  0001 C CNN
F 3 "" H 1050 2850 50  0001 C CNN
	1    1050 2850
	1    0    0    -1  
$EndComp
$EndSCHEMATC
